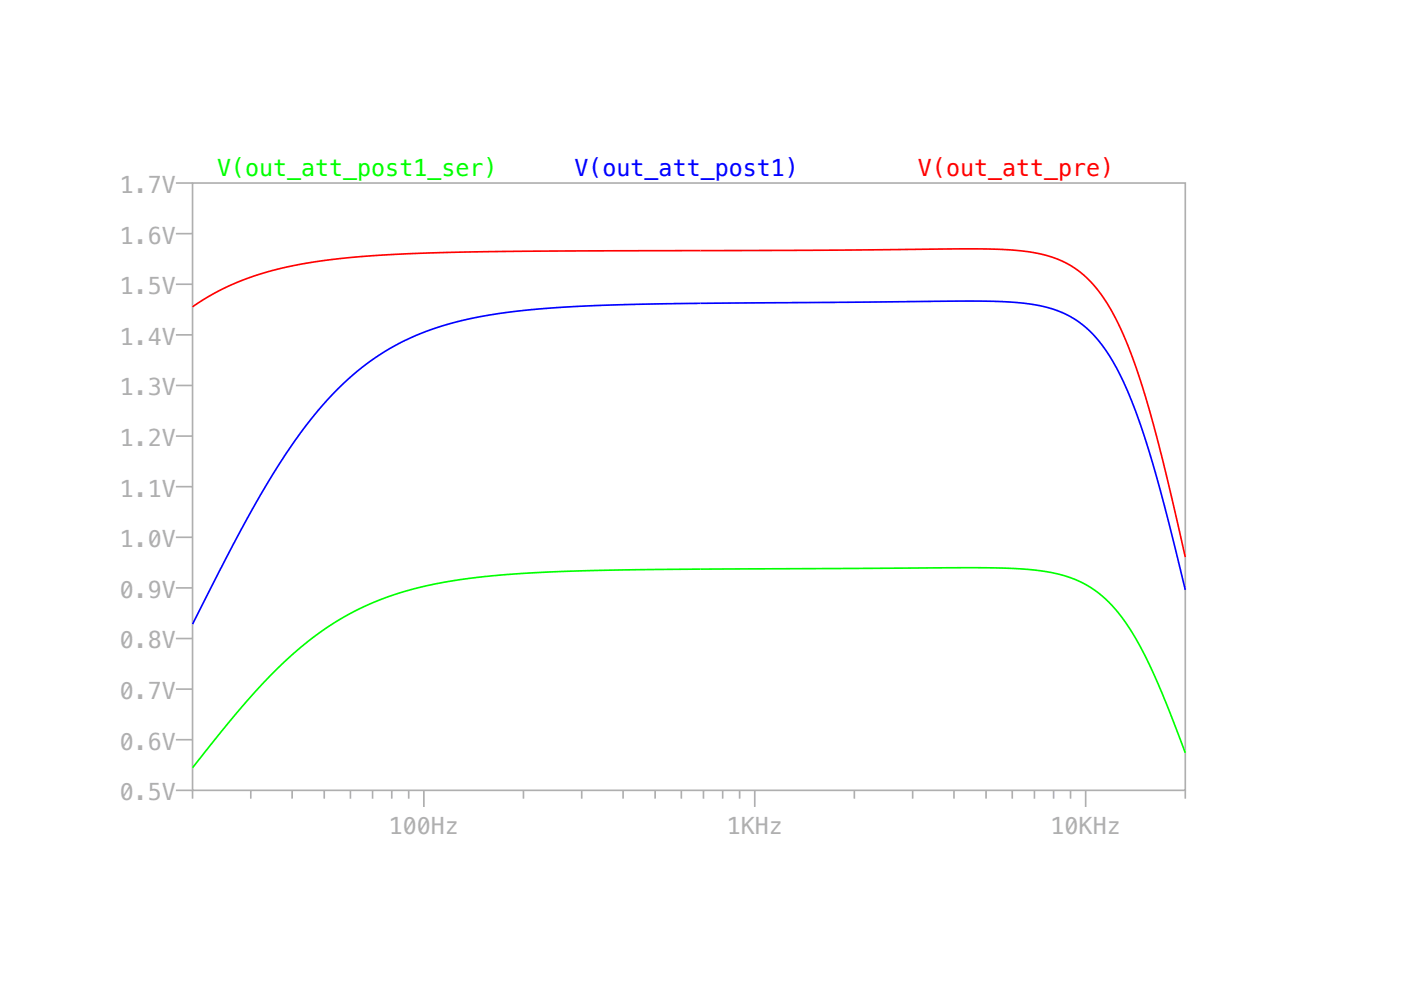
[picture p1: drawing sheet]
<svg xmlns="http://www.w3.org/2000/svg" width="297mm" height="210mm" viewBox="0 0 297 210" stroke-linecap="round" stroke-linejoin="round" font-family="sans-serif">
<g fill="none" stroke="#afafaf" stroke-width=".35">
<path d="M37.3 38.8h3.5M40.8 38.8h210.5v128.8h-210.5zM37.3 49.5h3.5M37.3 71h3.5M37.3 60.3h3.5M37.3 92.5h3.5M37.3 81.7h3.5M37.3 113.9h3.5M37.3 103.2h3.5M37.3 135.4h3.5M37.3 124.6h3.5M37.3 156.8h3.5"/>
<path d="M37.3 146.1h3.5M37.3 167.6h3.5v1.7M53.2 167.6v1.7M61.9 167.6v1.7M68.7 167.6v1.7M74.3 167.6v1.7M79 167.6v1.7M83.1 167.6v1.7M86.7 167.6v1.7M89.9 167.6v3.5M111 167.6v1.7M123.3 167.6v1.7"/>
<path d="M132.1 167.6v1.7M138.9 167.6v1.7M144.5 167.6v1.7M149.2 167.6v1.7M153.2 167.6v1.7M156.8 167.6v1.7M160 167.6v3.5M181.1 167.6v1.7M193.5 167.6v1.7M202.3 167.6v1.7M209.1 167.6v1.7M214.6 167.6v1.7"/>
<path d="M219.3 167.6v1.7M223.4 167.6v1.7M227 167.6v1.7M230.2 167.6v3.5M251.3 167.6v1.7"/>
</g>
<path d="M251.3 159.6l-3.7-9.7-3-7-2.7-5.6-2.8-4.6-2.7-3.6-3-2.9-3.3-2.3-3.6-1.6-3-.8-3.6-.6-4.2-.3-5.3-.2-77.1 .4-20.2 .6-7.9 .6-6.5 .7-5.9 1-5.5 1.3-5.1 1.6-4.6 1.8-4.5 2.3-4.2 2.6-4.2 3.2-4.2 3.7-4 3.9-4.5 4.9-4.8 5.8-6.4 8" fill="none" stroke="#0f0" stroke-width=".35"/>
<path d="M251.3 125.1l-3.9-15.9-3-10.9-2.7-8.6-2.8-7.1-2.9-5.9-3-4.4-1.7-1.8-1.7-1.6-1.7-1.2-1.9-1-2.9-1.2-3.6-.9-4.2-.5-5.5-.2-61.1 .4-20.2 .4-10 .5-8.2 .7-7 1-6.1 1.2-5.7 1.7-5.1 2.1-4.8 2.6-4.5 3.1-4.2 3.6-4.2 4.4-4 4.9-4.2 6-4 6.4-4.3 7.4-4.6 8.7-6.8 13.3" fill="none" stroke="#00f" stroke-width=".35"/>
<path d="M40.8 65.1l3.8-2.5 3.8-1.9 4.2-1.8 4.7-1.4 5.1-1.2 5.5-.9 6.1-.8 7.2-.5 11.6-.5 15.2-.3 65.7-.2 31.6-.3 9.6 .2 3.5 .4 3 .6 2.5 .8 2.4 1.1 2.1 1.3 2.1 1.8 1.9 2 1.7 2.3 1.7 2.8 1.7 3.3 3.1 7.8 3.2 10.1 3.4 12.9 4.1 17.9" fill="none" stroke="#f00" stroke-width=".35"/>
<g font-size="4.9" fill="#afafaf">
<text x="25.4" y="40.9">1.7V</text>
<text x="25.4" y="51.7">1.6V</text>
<text x="25.4" y="62.4">1.5V</text>
<text x="25.4" y="73.1">1.4V</text>
<text x="25.4" y="83.8">1.3V</text>
<text x="25.4" y="94.6">1.2V</text>
<text x="25.4" y="105.3">1.1V</text>
<text x="25.4" y="116">1.0V</text>
<text x="25.4" y="126.8">0.9V</text>
<text x="25.4" y="137.5">0.8V</text>
<text x="25.4" y="148.2">0.7V</text>
<text x="25.4" y="159">0.6V</text>
<text x="25.4" y="169.7">0.5V</text>
<text x="82.4" y="176.7">100Hz</text>
<text x="154.1" y="176.7">1KHz</text>
<text x="222.7" y="176.7">10KHz</text>
</g>
<text font-size="4.9" fill="#0f0" x="46" y="37.4">V(out_att_post1_ser)</text>
<text font-size="4.9" fill="#00f" x="121.8" y="37.4">V(out_att_post1)</text>
<text font-size="4.9" fill="#f00" x="194.6" y="37.4">V(out_att_pre)</text>
</svg>
